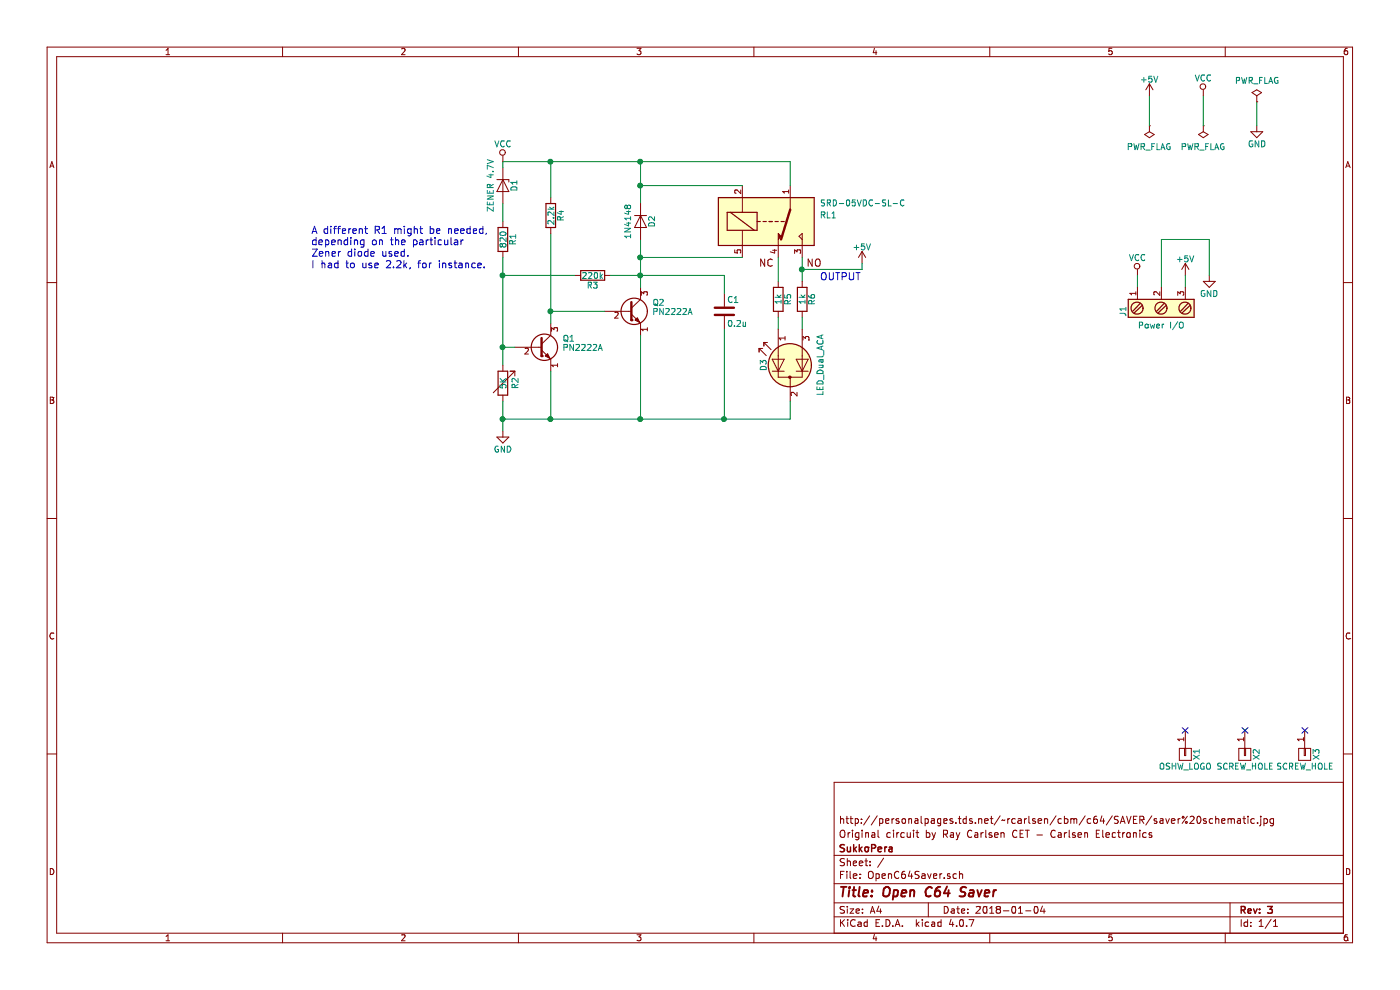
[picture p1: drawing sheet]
EESchema Schematic File Version 2
LIBS:power
LIBS:device
LIBS:transistors
LIBS:conn
LIBS:linear
LIBS:regul
LIBS:74xx
LIBS:cmos4000
LIBS:adc-dac
LIBS:memory
LIBS:xilinx
LIBS:microcontrollers
LIBS:dsp
LIBS:microchip
LIBS:analog_switches
LIBS:motorola
LIBS:texas
LIBS:intel
LIBS:audio
LIBS:interface
LIBS:digital-audio
LIBS:philips
LIBS:display
LIBS:cypress
LIBS:siliconi
LIBS:opto
LIBS:atmel
LIBS:contrib
LIBS:valves
LIBS:relays
LIBS:OpenC64Saver-cache
EELAYER 25 0
EELAYER END
$Descr A4 11693 8268
encoding utf-8
Sheet 1 1
Title "Open C64 Saver"
Date "2018-01-04"
Rev "3"
Comp "SukkoPera"
Comment1 "Original circuit by Ray Carlsen CET - Carlsen Electronics"
Comment2 "http://personalpages.tds.net/~~rcarlsen/cbm/c64/SAVER/saver%20schematic.jpg"
Comment3 ""
Comment4 ""
$EndDescr
$Comp
L PN2222A Q2
U 1 1
P 5250 2600
F 0 "Q2" H 5450 2675 50  0000 L CNN
F 1 "PN2222A" H 5450 2600 50  0000 L CNN
F 2 "C64Saver:to92_ebc" H 5450 2525 50  0001 L CIN
F 3 "" H 5250 2600 50  0000 L CNN
	1    5250 2600
	1    0    0    -1  
$EndComp
$Comp
L PN2222A Q1
U 1 1
P 4500 2900
F 0 "Q1" H 4700 2975 50  0000 L CNN
F 1 "PN2222A" H 4700 2900 50  0000 L CNN
F 2 "C64Saver:to92_ebc" H 4700 2825 50  0001 L CIN
F 3 "" H 4500 2900 50  0000 L CNN
	1    4500 2900
	1    0    0    -1  
$EndComp
$Comp
L GND #PWR01
U 1 1
P 4200 3600
F 0 "#PWR01" H 4200 3350 50  0001 C CNN
F 1 "GND" H 4200 3450 50  0000 C CNN
F 2 "" H 4200 3600 50  0000 C CNN
F 3 "" H 4200 3600 50  0000 C CNN
	1    4200 3600
	1    0    0    -1  
$EndComp
$Comp
L R R1
U 1 1
P 4200 2000
F 0 "R1" V 4280 2000 50  0000 C CNN
F 1 "820" V 4200 2000 50  0000 C CNN
F 2 "Resistors_SMD:R_0805_HandSoldering" V 4130 2000 50  0001 C CNN
F 3 "" H 4200 2000 50  0000 C CNN
	1    4200 2000
	1    0    0    -1  
$EndComp
$Comp
L D_Zener D1
U 1 1
P 4200 1550
F 0 "D1" H 4200 1650 50  0000 C CNN
F 1 "ZENER 4.7V" H 4200 1450 50  0000 C CNN
F 2 "pth_diodes:diode_do35" H 4200 1550 50  0001 C CNN
F 3 "" H 4200 1550 50  0000 C CNN
	1    4200 1550
	0    1    1    0   
$EndComp
$Comp
L R R3
U 1 1
P 4950 2300
F 0 "R3" V 5030 2300 50  0000 C CNN
F 1 "220k" V 4950 2300 50  0000 C CNN
F 2 "Resistors_SMD:R_0805_HandSoldering" V 4880 2300 50  0001 C CNN
F 3 "" H 4950 2300 50  0000 C CNN
	1    4950 2300
	0    1    1    0   
$EndComp
$Comp
L C C1
U 1 1
P 6050 2600
F 0 "C1" H 6075 2700 50  0000 L CNN
F 1 "0.2u" H 6075 2500 50  0000 L CNN
F 2 "Resistors_SMD:R_0805_HandSoldering" H 6088 2450 50  0001 C CNN
F 3 "" H 6050 2600 50  0000 C CNN
	1    6050 2600
	1    0    0    -1  
$EndComp
Wire Wire Line
	4200 2150 4200 3050
Wire Wire Line
	4200 2900 4300 2900
Wire Wire Line
	4200 3350 4200 3600
Wire Wire Line
	4200 3500 6600 3500
Wire Wire Line
	4600 3500 4600 3100
Connection ~ 4200 2900
Wire Wire Line
	4600 1950 4600 2700
Wire Wire Line
	4600 2600 5050 2600
Wire Wire Line
	5350 3500 5350 2800
Connection ~ 4600 3500
Wire Wire Line
	5350 2000 5350 2400
Connection ~ 4200 2300
Wire Wire Line
	5100 2300 6050 2300
Wire Wire Line
	4200 2300 4800 2300
Wire Wire Line
	6050 2300 6050 2450
Connection ~ 5350 2300
Wire Wire Line
	6050 3500 6050 2750
Connection ~ 5350 3500
Wire Wire Line
	5350 1350 5350 1700
Wire Wire Line
	4200 1350 6600 1350
Wire Wire Line
	4200 1350 4200 1400
$Comp
L VCC #PWR02
U 1 1
P 4200 1350
F 0 "#PWR02" H 4200 1200 50  0001 C CNN
F 1 "VCC" H 4200 1500 50  0000 C CNN
F 2 "" H 4200 1350 50  0000 C CNN
F 3 "" H 4200 1350 50  0000 C CNN
	1    4200 1350
	1    0    0    -1  
$EndComp
Wire Wire Line
	4200 1700 4200 1850
$Comp
L R R4
U 1 1
P 4600 1800
F 0 "R4" V 4680 1800 50  0000 C CNN
F 1 "2.2k" V 4600 1800 50  0000 C CNN
F 2 "Resistors_SMD:R_0805_HandSoldering" V 4530 1800 50  0001 C CNN
F 3 "" H 4600 1800 50  0000 C CNN
	1    4600 1800
	1    0    0    -1  
$EndComp
Wire Wire Line
	4600 1350 4600 1650
Connection ~ 4600 1350
Connection ~ 4600 2600
$Comp
L SRD-05VDC-SL-C RL1
U 1 1
P 6200 1650
F 0 "RL1" H 6850 1800 50  0000 L CNN
F 1 "SRD-05VDC-SL-C" H 6850 1700 50  0000 L CNN
F 2 "Relays_THT:Relay_SANYOU_SRD_Series_Form_C" H 6850 1800 50  0001 L CNN
F 3 "" H 6400 1450 50  0000 C CNN
	1    6200 1650
	1    0    0    1   
$EndComp
$Comp
L D D2
U 1 1
P 5350 1850
F 0 "D2" H 5350 1950 50  0000 C CNN
F 1 "1N4148" H 5350 1750 50  0000 C CNN
F 2 "pth_diodes:diode_do35" H 5350 1850 50  0001 C CNN
F 3 "" H 5350 1850 50  0000 C CNN
	1    5350 1850
	0    1    1    0   
$EndComp
Wire Wire Line
	5350 1550 6200 1550
Connection ~ 5350 1550
Wire Wire Line
	6200 2150 5350 2150
Connection ~ 5350 2150
$Comp
L R R5
U 1 1
P 6500 2500
F 0 "R5" V 6580 2500 50  0000 C CNN
F 1 "1k" V 6500 2500 50  0000 C CNN
F 2 "Resistors_SMD:R_0805_HandSoldering" V 6430 2500 50  0001 C CNN
F 3 "" H 6500 2500 50  0000 C CNN
	1    6500 2500
	1    0    0    -1  
$EndComp
Connection ~ 6050 3500
Wire Wire Line
	6500 2150 6500 2350
$Comp
L PWR_FLAG #FLG03
U 1 1
P 10050 1050
F 0 "#FLG03" H 10050 1145 50  0001 C CNN
F 1 "PWR_FLAG" H 10050 1230 50  0000 C CNN
F 2 "" H 10050 1050 50  0000 C CNN
F 3 "" H 10050 1050 50  0000 C CNN
	1    10050 1050
	-1   0    0    1   
$EndComp
$Comp
L +5V #PWR04
U 1 1
P 7200 2200
F 0 "#PWR04" H 7200 2050 50  0001 C CNN
F 1 "+5V" H 7200 2340 50  0000 C CNN
F 2 "" H 7200 2200 50  0000 C CNN
F 3 "" H 7200 2200 50  0000 C CNN
	1    7200 2200
	1    0    0    -1  
$EndComp
Wire Wire Line
	6700 2150 6700 2350
Wire Wire Line
	6700 2250 7200 2250
Wire Wire Line
	7200 2250 7200 2200
$Comp
L +5V #PWR05
U 1 1
P 9900 2300
F 0 "#PWR05" H 9900 2150 50  0001 C CNN
F 1 "+5V" H 9900 2440 50  0000 C CNN
F 2 "" H 9900 2300 50  0000 C CNN
F 3 "" H 9900 2300 50  0000 C CNN
	1    9900 2300
	1    0    0    -1  
$EndComp
$Comp
L GND #PWR06
U 1 1
P 10100 2300
F 0 "#PWR06" H 10100 2050 50  0001 C CNN
F 1 "GND" H 10100 2150 50  0000 C CNN
F 2 "" H 10100 2300 50  0000 C CNN
F 3 "" H 10100 2300 50  0000 C CNN
	1    10100 2300
	1    0    0    -1  
$EndComp
$Comp
L VCC #PWR07
U 1 1
P 9500 2300
F 0 "#PWR07" H 9500 2150 50  0001 C CNN
F 1 "VCC" H 9500 2450 50  0000 C CNN
F 2 "" H 9500 2300 50  0000 C CNN
F 3 "" H 9500 2300 50  0000 C CNN
	1    9500 2300
	1    0    0    -1  
$EndComp
Wire Wire Line
	9500 2300 9500 2400
Wire Wire Line
	9900 2300 9900 2400
Wire Wire Line
	9700 2400 9700 2000
Wire Wire Line
	9700 2000 10100 2000
Wire Wire Line
	10100 2000 10100 2300
$Comp
L VCC #PWR08
U 1 1
P 10050 800
F 0 "#PWR08" H 10050 650 50  0001 C CNN
F 1 "VCC" H 10050 950 50  0000 C CNN
F 2 "" H 10050 800 50  0000 C CNN
F 3 "" H 10050 800 50  0000 C CNN
	1    10050 800 
	1    0    0    -1  
$EndComp
$Comp
L PWR_FLAG #FLG09
U 1 1
P 10500 850
F 0 "#FLG09" H 10500 945 50  0001 C CNN
F 1 "PWR_FLAG" H 10500 1030 50  0000 C CNN
F 2 "" H 10500 850 50  0000 C CNN
F 3 "" H 10500 850 50  0000 C CNN
	1    10500 850 
	1    0    0    -1  
$EndComp
$Comp
L GND #PWR010
U 1 1
P 10500 1050
F 0 "#PWR010" H 10500 800 50  0001 C CNN
F 1 "GND" H 10500 900 50  0000 C CNN
F 2 "" H 10500 1050 50  0000 C CNN
F 3 "" H 10500 1050 50  0000 C CNN
	1    10500 1050
	1    0    0    -1  
$EndComp
Wire Wire Line
	10050 800  10050 1050
Wire Wire Line
	10500 850  10500 1050
Wire Wire Line
	6500 2750 6500 2650
Wire Wire Line
	6600 3500 6600 3350
$Comp
L R R6
U 1 1
P 6700 2500
F 0 "R6" V 6780 2500 50  0000 C CNN
F 1 "1k" V 6700 2500 50  0000 C CNN
F 2 "Resistors_SMD:R_0805_HandSoldering" V 6630 2500 50  0001 C CNN
F 3 "" H 6700 2500 50  0000 C CNN
	1    6700 2500
	1    0    0    -1  
$EndComp
Wire Wire Line
	6700 2650 6700 2750
Connection ~ 6700 2250
Connection ~ 4200 3500
Wire Wire Line
	6600 1350 6600 1550
Connection ~ 5350 1350
$Comp
L Screw_Terminal_1x03 J1
U 1 1
P 9700 2600
F 0 "J1" H 9700 2950 50  0000 C TNN
F 1 "Power I/O" V 9550 2600 50  0000 C TNN
F 2 "conn_screw:mors_3p" H 9700 2275 50  0001 C CNN
F 3 "" H 9675 2700 50  0001 C CNN
	1    9700 2600
	0    -1   -1   0   
$EndComp
$Comp
L LED_Dual_ACA D3
U 1 1
P 6600 3050
F 0 "D3" H 6600 3275 50  0000 C CNN
F 1 "LED_Dual_ACA" H 6600 2800 50  0000 C CNN
F 2 "Pin_Headers:Pin_Header_Straight_1x03" H 6600 3050 50  0001 C CNN
F 3 "" H 6600 3050 50  0000 C CNN
	1    6600 3050
	0    -1   -1   0   
$EndComp
$Comp
L +5V #PWR011
U 1 1
P 9600 800
F 0 "#PWR011" H 9600 650 50  0001 C CNN
F 1 "+5V" H 9600 940 50  0000 C CNN
F 2 "" H 9600 800 50  0000 C CNN
F 3 "" H 9600 800 50  0000 C CNN
	1    9600 800 
	1    0    0    -1  
$EndComp
$Comp
L PWR_FLAG #FLG012
U 1 1
P 9600 1050
F 0 "#FLG012" H 9600 1145 50  0001 C CNN
F 1 "PWR_FLAG" H 9600 1230 50  0000 C CNN
F 2 "" H 9600 1050 50  0000 C CNN
F 3 "" H 9600 1050 50  0000 C CNN
	1    9600 1050
	-1   0    0    1   
$EndComp
Wire Wire Line
	9600 1050 9600 800 
Text Notes 6850 2350 0    60   ~ 0
OUTPUT
$Comp
L R_Variable R2
U 1 1
P 4200 3200
F 0 "R2" V 4300 3150 50  0000 L CNN
F 1 "5K" V 4200 3150 50  0000 L CNN
F 2 "C64Saver:trimmer_vishay_64w" V 4130 3200 50  0001 C CNN
F 3 "" H 4200 3200 50  0000 C CNN
	1    4200 3200
	1    0    0    -1  
$EndComp
Text Notes 2600 2250 0    60   ~ 0
A different R1 might be needed,\ndepending on the particular\nZener diode used.\nI had to use 2.2k, for instance.
$Comp
L CONN_01X01 X2
U 1 1
P 10400 6300
F 0 "X2" H 10400 6400 50  0000 C CNN
F 1 "SCREW_HOLE" V 10500 6300 50  0000 C CNN
F 2 "Connectors:1pin" H 10400 6300 50  0001 C CNN
F 3 "" H 10400 6300 50  0001 C CNN
	1    10400 6300
	0    1    1    0   
$EndComp
$Comp
L CONN_01X01 X1
U 1 1
P 9900 6300
F 0 "X1" H 9900 6400 50  0000 C CNN
F 1 "OSHW_LOGO" V 10000 6300 50  0000 C CNN
F 2 "w_logo:Logo_copper_OSHW_6x6mm" H 9900 6300 50  0001 C CNN
F 3 "" H 9900 6300 50  0001 C CNN
	1    9900 6300
	0    1    1    0   
$EndComp
NoConn ~ 9900 6100
NoConn ~ 10400 6100
$Comp
L CONN_01X01 X3
U 1 1
P 10900 6300
F 0 "X3" H 10900 6400 50  0000 C CNN
F 1 "SCREW_HOLE" V 11000 6300 50  0000 C CNN
F 2 "Connectors:1pin" H 10900 6300 50  0001 C CNN
F 3 "" H 10900 6300 50  0001 C CNN
	1    10900 6300
	0    1    1    0   
$EndComp
NoConn ~ 10900 6100
$EndSCHEMATC
